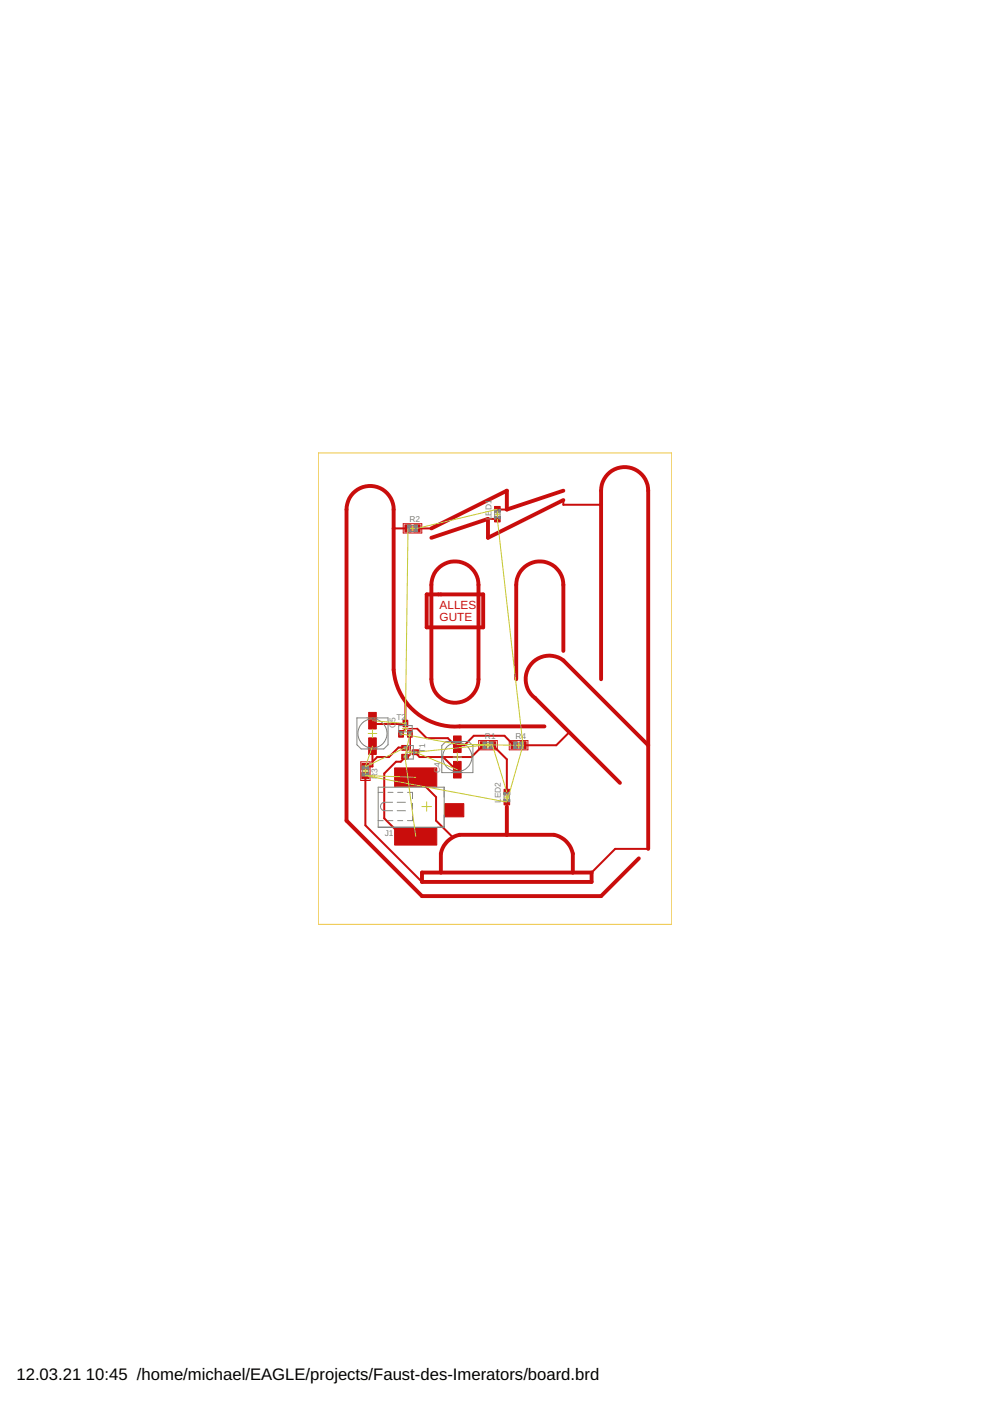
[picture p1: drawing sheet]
<svg xmlns="http://www.w3.org/2000/svg" width="210mm" height="297mm" viewBox="0 0 210 297" stroke-linecap="round" stroke-linejoin="round" font-family="sans-serif">
<g fill="#c90d0c" stroke="#c90d0c" stroke-width=".21">
<path d="M104.9 107.4h1.1v1.2h-1.1z"/>
<path d="M104.9 109.5h1.1v1.2h-1.1z"/>
<path d="M101.9 157.3h1.3v1.4h-1.3z"/>
<path d="M103.8 157.3h1.3v1.4h-1.3z"/>
<path d="M106.9 167.3h1.2v1.2h-1.2z"/>
<path d="M106.9 169.5h1.2v1.1h-1.2z"/>
<path d="M85.9 111.3h1.3v1.5h-1.3z"/>
<path d="M87.8 111.3h1.3v1.5h-1.3z"/>
<path d="M76.7 161.9h1.5v1.3h-1.5z"/>
<path d="M76.7 163.8h1.5v1.3h-1.5z"/>
<path d="M108.4 157.3h1.3v1.4h-1.3z"/>
<path d="M110.2 157.3h1.3v1.4h-1.3z"/>
<path d="M87.4 159h1.4v1h-1.4z"/>
<path d="M85.2 159.9h1.4v1.1h-1.4z"/>
<path d="M85.2 158.1h1.4v1h-1.4z"/>
<path d="M85.4 152.7h1.1v1.4h-1.1z"/>
<path d="M86.4 154.9h1v1.4h-1z"/>
<path d="M84.5 154.9h1v1.4h-1z"/>
<path d="M96.2 156h1.6v3.6h-1.6z"/>
<path d="M96.2 161.4h1.6v3.6h-1.6z"/>
<path d="M78.2 156.4h1.6v3.6h-1.6z"/>
<path d="M78.2 151h1.6v3.6h-1.6z"/>
<path d="M83.7 162.8h8.9v4h-8.9z"/>
<path d="M83.7 175.5h8.9v3.7h-8.9z"/>
<path d="M94.3 170.4h4v2.8h-4z"/>
</g>
<path d="M119.4 104l-11.9 4v-4l-16 8M119.4 106l-15.9 8v-4l-12 4M90.5 126h11.9v7h-11.9zM92.8 120.6a5 5 0 0 1 5.5-1.2 5 5 0 0 1 3.2 4.6v20a5 5 0 0 1-5 5 5 5 0 0 1-5-5v-20l.1-1.2a4.5 4.5 0 0 1 1.2-2.2zM119.4 138v-14a5 5 0 0 0-5-5 5 5 0 0 0-4.9 5v20M115.4 154h-17.9a13.1 13.1 0 0 1-14-12v-34a5 5 0 0 0-5-5 5 5 0 0 0-5 5v66l16 16h37.9l8-8M127.4 144v-40a5 5 0 0 1 5-5 5 5 0 0 1 5 5v76M137.4 158l-18-18a5 5 0 0 0-6.9 1 5 5 0 0 0 1 7l17.9 18M107.5 171v6M89.5 185h35.9v2h-35.9zM93.5 185v-4a5.1 5.1 0 0 1 4-4h20a5.1 5.1 0 0 1 4 4v4" fill="none" stroke="#c90d0c" stroke-width=".83"/>
<g fill="none" stroke="#c90d0c" stroke-width=".42">
<path d="M83.5 112h3M88.5 112h3M103.5 110h2M105.5 108h2M119.4 106v1h8M79 159.5v3h-1.5M86 148.5v5h-6.5M86 158.5h-1.5l-2 2h-2.5l-1 1M88.5 154.5l2 2h4.5l1.5 1.5h2l2-2h6.5l1.9 2M102.4 158l-2.5 2.5h-10.9l-1-1M104.5 158l3 3v7M120.4 155.5l-2.5 2.5h-6.9"/>
<path d="M77.5 165v10l12 12M86 160.5l-1 1h-1l-2.5 2.5v9.5l2.5 2.5M89 165.5l3.5 3.5v5l3.5 3.5M94 160.5l3 3M137.4 180h-7l-5 5"/>
</g>
<path d="M79 153l.5 .5M87 156v4l-.5 .5M88.5 154.5h-2.5l-1 1" fill="none" stroke="#c90d0c" stroke-width=".32"/>
<path d="M85.5 111h3.9v2h-3.9zM101.5 157h3.9v2h-3.9zM108 157h3.9v2h-3.9zM76.5 161.5h2v4h-2z" fill="none" stroke="#c90d0c" stroke-width=".21"/>
<g fill="#808080" stroke="#808080" stroke-width=".21">
<path d="M105.3 108.8h.3v.2h-.3z"/>
<path d="M107.4 168.8h.2v.2h-.2z"/>
<path d="M105.7 108h.4v.5h-.4z"/>
<path d="M105.1 108.3h.2v.2h-.2z"/>
<path d="M105.6 108.3h.2v.2h-.2z"/>
<path d="M105.3 108.4h.3v.1h-.3z"/>
<path d="M105.7 109.5h.4v.5h-.4z"/>
<path d="M104.8 109.5h.4v.5h-.4z"/>
<path d="M105.6 109.5h.2v.3h-.2z"/>
<path d="M105.1 109.5h.2v.3h-.2z"/>
<path d="M105.3 109.5h.3v.2h-.3z"/>
<path d="M104.9 108.2h.3v.3h-.3z"/>
<path d="M104.8 108l.4 .1z"/>
<path d="M103.9 157.3h.6v1.4h-.6z"/>
<path d="M102.4 157.3h.6v1.4h-.6z"/>
<path d="M107.7 168h.4v.5h-.4z"/>
<path d="M107.1 168.3h.2v.2h-.2z"/>
<path d="M107.6 168.3h.2v.2h-.2z"/>
<path d="M107.3 168.3h.4v.2h-.4z"/>
<path d="M107.7 169.5h.4v.5h-.4z"/>
<path d="M106.8 169.5h.4v.5h-.4z"/>
<path d="M107.6 169.5h.2v.3h-.2z"/>
<path d="M107.1 169.5h.2v.3h-.2z"/>
<path d="M107.3 169.5h.4v.2h-.4z"/>
<path d="M106.8 168.2h.3v.3h-.3z"/>
<path d="M106.8 168l.4 .1z"/>
<path d="M87.9 111.3h.6v1.4h-.6z"/>
<path d="M86.4 111.3h.6v1.4h-.6z"/>
<path d="M76.8 163.9h1.4v.6h-1.4z"/>
<path d="M76.8 162.4h1.4v.7h-1.4z"/>
<path d="M110.4 157.3h.6v1.4h-.6z"/>
<path d="M108.9 157.3h.6v1.4h-.6z"/>
<path d="M87.7 159.3h.6v.4h-.6z"/>
<path d="M85.7 160.2h.6v.5h-.6z"/>
<path d="M85.7 158.3h.6v.5h-.6z"/>
<path d="M85.7 153.2h.5v.6h-.5z"/>
<path d="M86.7 155.2h.4v.6h-.4z"/>
<path d="M84.8 155.2h.5v.6h-.5z"/>
</g>
<g fill="none" stroke="#808080" stroke-width=".21">
<path d="M87.1 111.4h.8M87.1 112.7h.8M104.9 108.1v1.4M105.1 108.1l.3 .3 .4-.3M105.1 110l.3-.3h.3l.1 .3M106 108.5v1.1M75.7 152.2h6.6v5.7l-.9 .9h-4.8l-.9-.9zM84.5 153.8h2.9v1.4h-2.9zM86.3 158.1h1.3v2.8h-1.3zM93.7 158.1l.9-.9h4.8l.9 .9v5.7h-6.6zM103 157.4h.9M103 158.6h.9"/>
<path d="M109.5 157.4h.9M109.5 158.6h.9M76.8 163.1v.8M78.1 163.1v.8M80.2 166.9h14v8.5h-14zM80.2 174h1M80.2 168h1.1M82.3 168h1M82.3 174h1M83.2 170.1h-1.7a.91 .91 0 0 0-.8 .9 .91 .91 0 0 0 .8 .9h1.7M84.2 170.1h1.8M84.2 171.9h1.8"/>
<path d="M84.3 168h1.1M84.3 174h1.1M86.4 168h1.1v1.3M87.5 172.7v1.3h-1.1M87.5 170.3v1.4M106.9 168.1v1.4M107.1 168.1l.3 .3 .3-.1 .1-.2M107.1 169.9l.3-.3 .4 .3M108 168.5v1"/>
<circle cx="105" cy="108.2" r=".11"/>
<circle cx="79" cy="155.5" r="3.1"/>
<circle cx="97" cy="160.5" r="3.1"/>
<circle cx="107" cy="168.1" r=".11"/>
</g>
<g fill="none" stroke="#afd134" stroke-width=".21">
<path d="M87 112h.9M87.5 111.5v1M104.9 109h1.1M105.5 108.5v1.1M78.1 155.5h1.8M79 154.6v1.8M85.3 154.5h1.3M86 153.9v1.3M86.3 159.5h1.3M87 158.9v1.2M97 159.6v1.8M103 158h.9"/>
<path d="M103.5 157.5v1M109.5 158h.9M110 157.5v1M77 163.5h1M77.5 163v1M89.5 171h2M90.5 170v2M96.1 160.5h1.8M106.9 169h1.1M107.5 168.4v1.1"/>
</g>
<path d="M86.5 112l-.5 41.4-7-.6M105.5 108l-17.1 4M105.5 110.1l5.4 47.9-3.4 12.1-30-5.7 10.6 .4M79 158.2l-1.5 4.3 8.4-3.9M85 155.6l12 2.2 12 .2M86.9 155.6l-1 4.8 2.2 16.9M102.5 158l-14.4 1.5 8.9 3.7M104.4 158l3.1 9.9" fill="none" stroke="#c8c832" stroke-width=".21"/>
<path d="M67.5 96h74.9v100h-74.9z" fill="none" stroke="#eec643" stroke-width=".21"/>
<g font-size="3.5">
<text x="3.5" y="292.5">12.03.21</text>
<text x="18.2" y="292.5">10:45 /home/michael/EAGLE/projects/Faust-des-Imerators/board.brd</text>
</g>
<g font-size="2.5" fill="#c90d0c">
<text x="93.2" y="129.1">ALLES</text>
<text x="93.2" y="131.8">GUTE</text>
</g>
<g font-size="1.8" fill="#808080">
<text x="86.8" y="110.8">R2</text>
<text x="104.2" y="110.3" transform="rotate(-90 104.2 110.3)">LED1</text>
<text x="83.9" y="154.4" transform="rotate(-90 83.9 154.4)">C</text>
<text x="83.9" y="153.1" transform="rotate(-90 83.9 153.1)">5</text>
<text x="84.1" y="152.6">T2</text>
<text x="90.1" y="159.7" transform="rotate(-90 90.1 159.7)">T1</text>
<text x="102.8" y="156.7">R1</text>
<text x="109.3" y="156.7">R4</text>
<text x="80" y="165.1" transform="rotate(-90 80 165.1)">R3</text>
<text x="93.3" y="163.9" transform="rotate(-90 93.3 163.9)">C4</text>
<text x="106.2" y="170.3" transform="rotate(-90 106.2 170.3)">LED2</text>
<text x="81.6" y="177.3">J1</text>
</g>
</svg>
